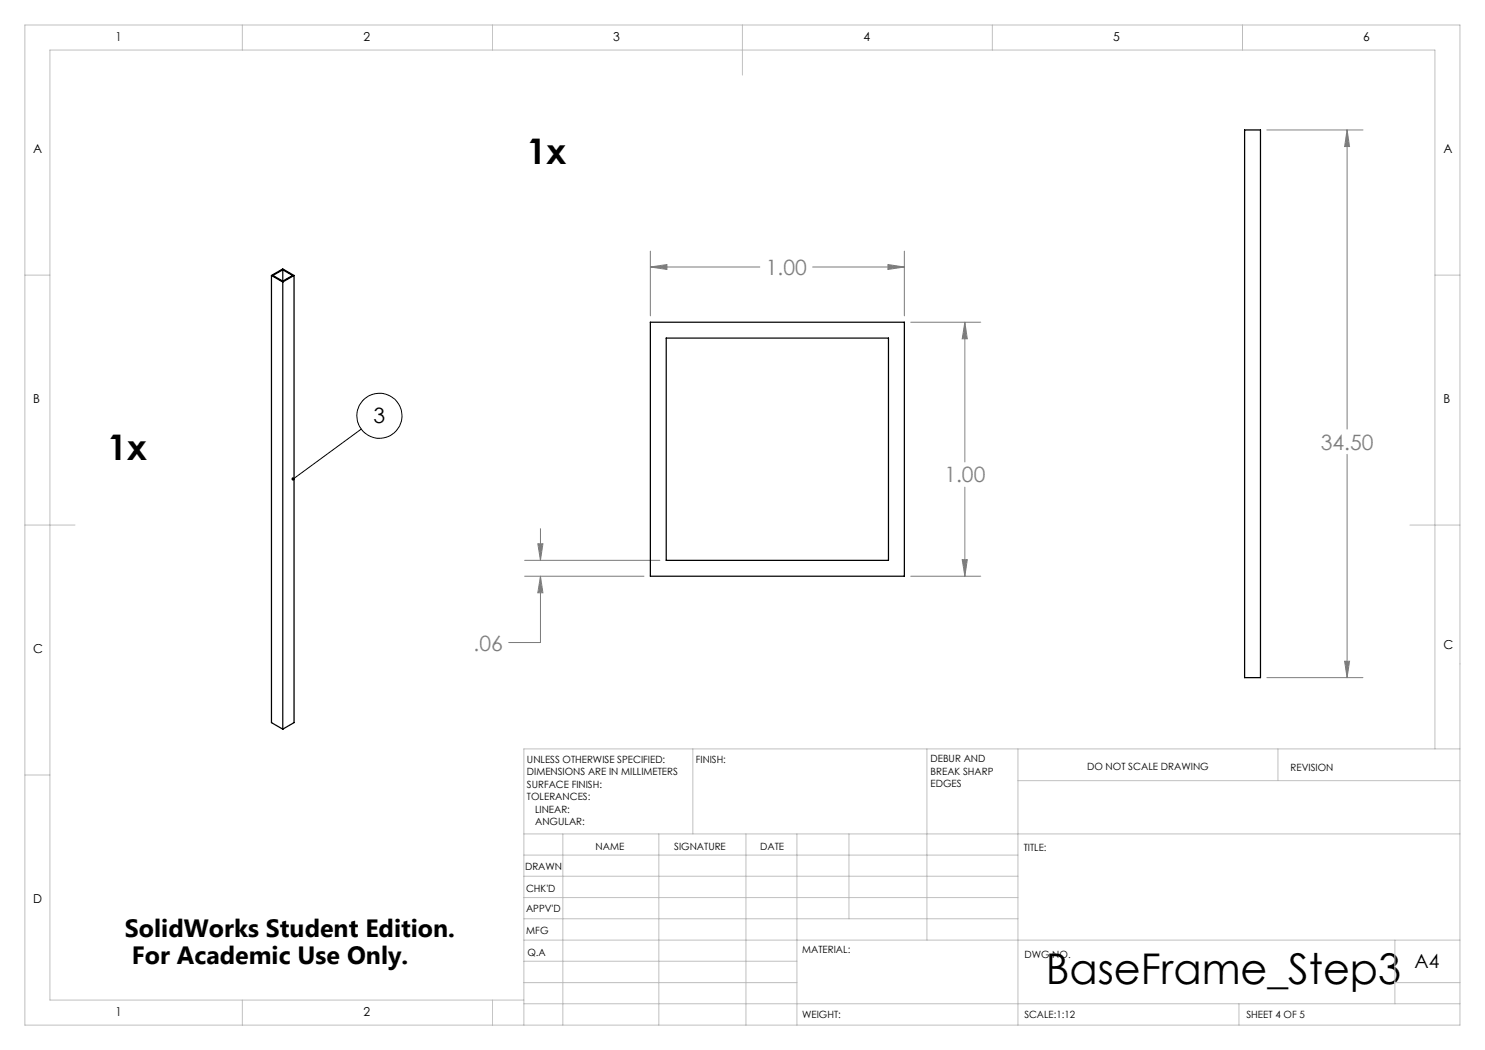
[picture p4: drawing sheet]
<svg xmlns="http://www.w3.org/2000/svg" width="297mm" height="210mm" viewBox="0 0 297 210" stroke-linecap="round" stroke-linejoin="round" font-family="sans-serif">
<g fill="none" stroke="#000" stroke-width=".2">
<path d="M72.2 85.8l-13.6 10"/>
<circle cx="75.9" cy="83.1" r="4.5"/>
</g>
<g fill="none" stroke="#808080" stroke-width=".2">
<path d="M253.4 26h19.2M269.4 26l.5 3.3h-1zM269.4 26v59.8M130.1 53.4l3.3-.5v1zM130.1 50.2v13M130.1 53.4h21.9M162.5 53.4h18.4M177.6 52.9l3.3 .5-3.3 .5zM180.9 50.2v13M182.1 64.4h14M193 64.4l.5 3.4h-1.1zM193 64.4v28"/>
<path d="M193 97.4v17.8M269.4 90.9v44.6M104.9 115.2h23.9M104.9 112.1h27.1M107.6 108.8h1l-.5 3.3zM108.1 115.2l.5 3.4h-1zM108.1 115.2v13.3h-6.4M108.1 105.7v6.4M182.1 115.2h14M192.4 111.9h1.1l-.5 3.3zM253.4 135.5h19.2M268.9 132.2h1l-.5 3.3z"/>
</g>
<g fill="none" stroke="#c0c0c0" stroke-width=".2">
<path d="M5 5h287v200h-287zM48.5 5v5M98.5 5v5M148.5 5v10M198.5 5v5M248.5 5v5M5 55h5M287 55h5M5 105h10M282 105h10M5 155h5M138.6 149.8v17"/>
<path d="M185.4 149.8v38.2M203.6 149.8v55.2M203.6 156.1h88.4M255.6 149.8v6.3M287 149.8v-139.8h-277v190h94.8M292 149.8h-187.2v55.2M104.8 166.8h187.2M104.8 179.5h98.8M104.8 175.3h98.8M104.8 171h98.8M112.6 166.8v38.2M131.8 166.8v38.2"/>
<path d="M149.2 166.8v38.2M159.4 166.8v38.2M169.8 166.8v17M104.8 183.8h98.8M104.8 196.5h54.6M104.8 192.3h54.6M104.8 188h187.2M279 196.5h13M279 188v12.8M48.5 200v5M98.5 200v5M104.8 200.8h187.2"/>
<path d="M247.8 200.8v4.2"/>
</g>
<path d="M58.3 95.6a.35 .35 0 0 1 .6-.1 .35 .35 0 0 1 0 .5 .35 .35 0 0 1-.6 0l.3-.2-.3 .2z" fill="#000"/>
<path d="M269.4 26l.5 3.3h-1zM268.9 132.2h1l-.5 3.3zM192.4 111.9h1.1l-.5 3.3zM193 64.4l.5 3.4h-1.1zM177.6 52.9l3.3 .5-3.3 .5zM130.1 53.4l3.3-.5v1zM107.6 108.8h1l-.5 3.3zM108.1 115.2l.5 3.4h-1z" fill="#808080"/>
<path d="M248.9 26h3.2v109.5h-3.2zM54.3 55.1l2.3-1.3 2.2 1.3M54.3 55.1l2.3 1.3M54.3 55.1v89.4l2.3 1.3M56.6 54l-2 1.1 2 1.1M56.6 54l1.9 1.1-1.9 1.1M56.6 54v2.2M56.6 56.4v89.4M58.8 55.1l-2.2 1.3M58.8 55.1v89.4l-2.2 1.3M130.1 64.4h50.8v50.8h-50.8zM133.2 67.6h44.5v44.5h-44.5z" fill="none" stroke="#000" stroke-width=".25"/>
<text font-size="8.5" x="209.1" y="196.7">BaseFrame_Step3</text>
<g font-size="7.1">
<text x="105.4" y="32.9">1x</text>
<text x="21.5" y="92.1">1x</text>
</g>
<g font-size="5">
<text x="25" y="187.4">SolidWorks Student Edition.</text>
<text x="26.4" y="192.9">For Academic Use Only.</text>
</g>
<g font-size="4.2" fill="#808080">
<text x="153.2" y="55">1.00</text>
<text x="264.2" y="89.9">34.50</text>
<text x="188.9" y="96.5">1.00</text>
<text x="94.7" y="130.1">.06</text>
</g>
<text font-size="4.2" x="74.7" y="84.6">3</text>
<text font-size="3.9" x="282.9" y="193.6">A4</text>
<g font-size="2.5">
<text x="23.1" y="8.2">1</text>
<text x="72.7" y="8.2">2</text>
<text x="122.7" y="8.2">3</text>
<text x="172.7" y="8.2">4</text>
<text x="222.7" y="8.2">5</text>
<text x="272.7" y="8.2">6</text>
<text x="6.7" y="30.7">A</text>
<text x="288.7" y="30.7">A</text>
<text x="6.7" y="80.7">B</text>
<text x="288.7" y="80.7">B</text>
<text x="6.7" y="130.7">C</text>
<text x="288.7" y="129.7">C</text>
<text x="6.7" y="180.7">D</text>
<text x="23.1" y="203.2">1</text>
<text x="72.7" y="203.2">2</text>
</g>
<g font-size="2">
<text x="105.4" y="152.6">UNLESS OTHERWISE SPECIFIED:</text>
<text x="105.4" y="155.1">DIMENSIONS ARE IN MILLIMETERS</text>
<text x="139.2" y="152.6">FINISH:</text>
<text x="186.1" y="152.5">DEBUR AND</text>
<text x="186.1" y="155">BREAK SHARP</text>
<text x="217.4" y="154">DO NOT SCALE DRAWING</text>
<text x="258.1" y="154.2">REVISION</text>
<text x="105.4" y="157.6">SURFACE FINISH:</text>
<text x="105.4" y="160.1">TOLERANCES:</text>
<text x="186.1" y="157.5">EDGES</text>
<text x="107" y="162.6">LINEAR:</text>
<text x="107" y="165.1">ANGULAR:</text>
<text x="119.1" y="170">NAME</text>
<text x="134.8" y="169.9">SIGNATURE</text>
<text x="152" y="169.9">DATE</text>
<text x="204.8" y="170.2">TITLE:</text>
<text x="105" y="174.1">DRAWN</text>
<text x="105.2" y="178.3">CHK'D</text>
<text x="105.2" y="182.4">APPV'D</text>
<text x="105.3" y="186.8">MFG</text>
<text x="105.5" y="191.1">Q.A</text>
<text x="160.5" y="190.5">MATERIAL:</text>
<text x="204.9" y="191.6">DWG NO.</text>
<text x="160.4" y="203.5">WEIGHT:</text>
<text x="204.9" y="203.6">SCALE:1:12</text>
<text x="249.3" y="203.6">SHEET 4 OF 5</text>
</g>
</svg>
